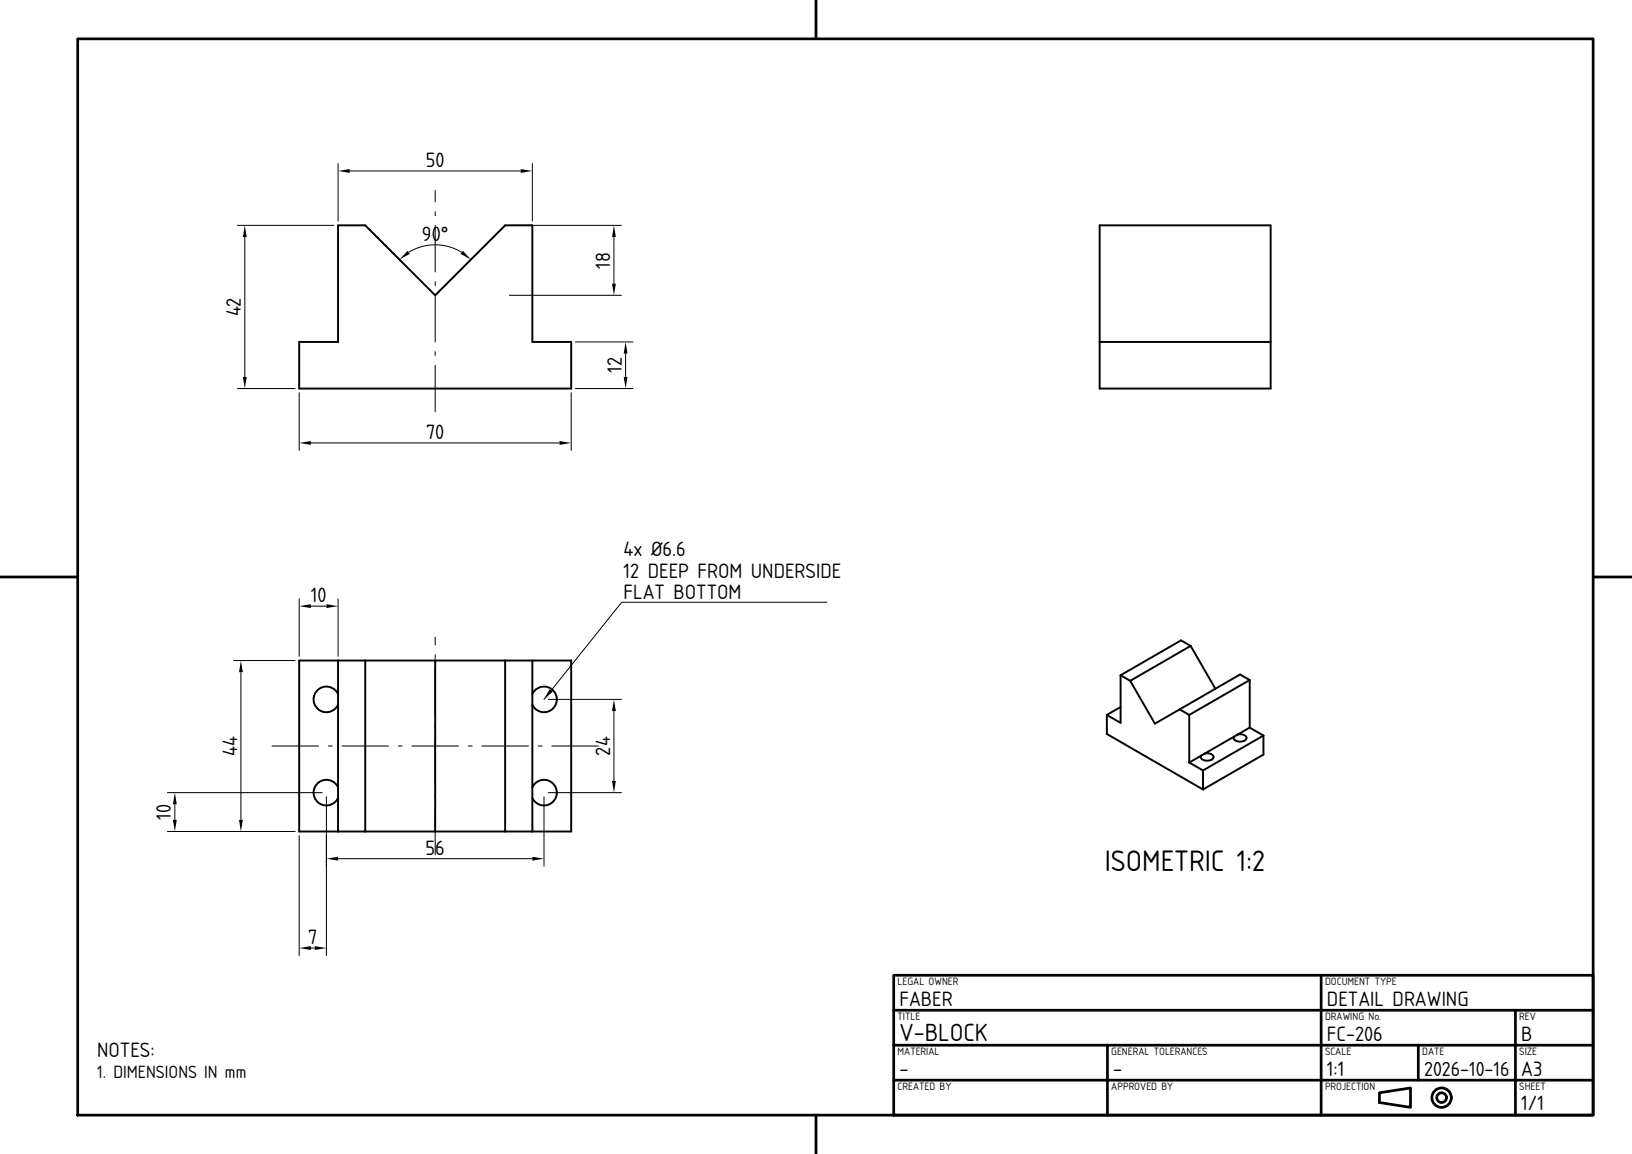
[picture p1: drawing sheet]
<svg xmlns="http://www.w3.org/2000/svg" width="420mm" height="297mm" viewBox="0 0 420 297" stroke-linecap="round" stroke-linejoin="round" font-family="sans-serif">
<!-- layer: visible -->
<g fill="none" stroke="#000" stroke-width=".5">
<path d="M87 58h7l18 18 18-18h7v30h10v12h-70v-12h10zM283 58h44v42h-44zM283 88h44M77 170h70v44h-70zM87 178.6a3.3 3.3 0 0 0-5-1.2 3.3 3.3 0 0 0 0 5.2 3.3 3.3 0 0 0 5-1.2M87 170v44M94 170v44M112 170v44M130 170v44M137 178.6a3.3 3.3 0 0 1 5-1.2 3.3 3.3 0 0 1 0 5.2 3.3 3.3 0 0 1-5-1.2M137 170v44M288.4 173.8v12.2l-3.6-2"/>
<path d="M288.4 173.8l2.5 1.4M306.4 166.2l-2.5-1.4-15.5 9M306.4 166.2l6.4 11.1M306.4 166.2l-15.5 9M321.6 175l-2.5-1.4-21.9 12.6-6.3-11M321.6 175v12.3M321.6 175l-15.5 9M284.8 184v4.9l24.8 14.3M288.4 182l-3.6 2M303.6 182.6l2.5 1.4M306.1 196.2l3.5 2.1M306.1 184v12.2"/>
<path d="M309.6 198.3v4.9M310.1 193.9h.9l.8 .2 .5 .5-.1 .5-.8 .6h-1.3l-.9-.5-.2-.3 .1-.4M310.1 193.9l-4 2.3M318.6 189h.9l.8 .2 .4 .5v.5l-.9 .6h-1.2l-.9-.5-.2-.3 .1-.4M321.6 187.3l3.6 2M321.6 187.3l-11.5 6.6M325.2 189.3v4.9l-15.6 9M325.2 189.3l-15.6 9M87 202.6a3.3 3.3 0 0 0-5-1.2 3.3 3.3 0 0 0 0 5.2 3.3 3.3 0 0 0 5-1.2M137 202.6a3.3 3.3 0 0 1 5-1.2 3.3 3.3 0 0 1 0 5.2 3.3 3.3 0 0 1-5-1.2"/>
</g>
<!-- layer: center -->
<g fill="none" stroke="#000" stroke-width=".26">
<path d="M112 49v3M112 54.5v1M112 58v12M112 72.5v1M112 76v12M112 90.5v1M112 94v12M112 164v2M112 168.5v1M112 172v12M70 192h12M84.5 192h1"/>
<path d="M88 192h12M102.5 192h1M106 192h12M112 186.5v1M112 190v12M120.5 192h1M124 192h12M138.5 192h1M142 192h12M112 204.5v1M112 208v12"/>
</g>
<!-- layer: dim -->
<path d="M212.8 155h-52.8l-20 25" fill="none" stroke="#000" stroke-width=".26"/>
<path d="M141.5 177.4l.7 .6-2.2 2z" fill="#000"/>
<!-- layer: frame -->
<g fill="none" stroke="#000" stroke-width=".7">
<path d="M20 10h390v277h-390zM210 0v10M0 148.5h20M410 148.5h10M230 251h180v36h-180zM230 260h180M340 251v36M390 260v27M230 278h180M230 269h180M285 269v18M365 269v9"/>
<path d="M210 287v10M355 281.2l8-1.2v5l-8-1.3z"/>
<circle cx="371" cy="282.5" r="2.5"/>
<circle cx="371" cy="282.5" r="1.25"/>
</g>
<!-- layer: Dimensions -->
<g fill="none" stroke="#000" stroke-width=".26">
<path d="M61 58h25M87 42v15M90 44h44M94.7 58.7l9.5 9.5M129.3 58.7l-9.5 9.5M131 58h29M137 42v15M63 61v36M105.2 64.9a13 13 0 0 1 13.6 0M131 76h29M158 61v12M148 88h15"/>
<path d="M161 91v6M61 100h15M77 101v15M80 114h64M147 101v15M148 100h15M77 154v15M80 156h4M87 154v15M60 170h16M62 173v38M141 180h19"/>
<path d="M158 183v18M43 214h33M43 204h40M45 207v4M77 215v31M84 205v41M140 205v18M141 204h19M87 221h50M80 244h1"/>
</g>
<g fill="#000">
<path d="M87 44l3-.5v1zM134 43.5l3 .5-3 .5zM63 58l.5 3h-1zM104.9 64.6l.6 .7-2.7 1.5zM119.1 64.6l2.1 2.2-2.7-1.5zM158 58l.5 3h-1zM157.5 73h1l-.5 3zM62.5 97h1l-.5 3zM161 88l.5 3h-1zM160.5 97h1l-.5 3zM77 114l3-.5v1zM144 113.5l3 .5-3 .5z"/>
<path d="M77 156l3-.5v1zM84 155.5l3 .5-3 .5zM62 170l.5 3h-1zM158 180l.5 3h-1zM45 204l.5 3h-1zM44.5 211h1l-.5 3zM61.5 211h1l-.5 3zM157.5 201h1l-.5 3zM84 221l3-.5v1zM137 220.5l3 .5-3 .5zM77 244l3-.5v1zM81 243.5l3 .5-3 .5z"/>
</g>
<text font-size="7.2" x="284.3" y="224.2">ISOMETRIC 1:2</text>
<text font-size="6" x="231.5" y="267.8">V-BLOCK</text>
<g font-size="5">
<text x="109.6" y="43">50</text>
<text x="108.6" y="62">90°</text>
<text x="157" y="69.1" transform="rotate(-90 157 69.1)">18</text>
<text x="62" y="81.5" transform="rotate(-90 62 81.5)">42</text>
<text x="160" y="96" transform="rotate(-90 160 96)">12</text>
<text x="109.6" y="113">70</text>
<text x="160.5" y="143.2">4x Ø6.6</text>
<text x="160.5" y="148.7">12 DEEP FROM UNDERSIDE</text>
<text x="80" y="155">10</text>
<text x="160.5" y="154.2">FLAT BOTTOM</text>
<text x="61" y="194.6" transform="rotate(-90 61 194.6)">44</text>
<text x="157" y="194.5" transform="rotate(-90 157 194.5)">24</text>
<text x="44" y="211" transform="rotate(-90 44 211)">10</text>
<text x="109.5" y="220">56</text>
<text x="79.3" y="243">7</text>
<text x="231.5" y="258.8">FABER</text>
<text x="341.5" y="258.8">DETAIL DRAWING</text>
<text x="341.5" y="267.8">FC-206</text>
<text x="391.5" y="267.8">B</text>
<text x="25" y="272">NOTES:</text>
<text x="231.5" y="276.8">-</text>
<text x="286.5" y="276.8">-</text>
<text x="341.5" y="276.8">1:1</text>
<text x="391.5" y="276.8">A3</text>
<text x="391.5" y="285.8">1/1</text>
</g>
<text font-size="4.9" x="366.5" y="276.8">2026-10-16</text>
<text font-size="4.3" x="25" y="277.5">1. DIMENSIONS IN mm</text>
<g font-size="2.6">
<text x="231" y="253.4">LEGAL OWNER</text>
<text x="341" y="253.4">DOCUMENT TYPE</text>
<text x="231" y="262.4">TITLE</text>
<text x="341" y="262.4">DRAWING No.</text>
<text x="391" y="262.4">REV</text>
<text x="231" y="271.4">MATERIAL</text>
<text x="286" y="271.4">GENERAL TOLERANCES</text>
<text x="341" y="271.4">SCALE</text>
<text x="366" y="271.4">DATE</text>
<text x="391" y="271.4">SIZE</text>
<text x="231" y="280.4">CREATED BY</text>
<text x="286" y="280.4">APPROVED BY</text>
<text x="341" y="280.4">PROJECTION</text>
<text x="391" y="280.4">SHEET</text>
</g>
</svg>
